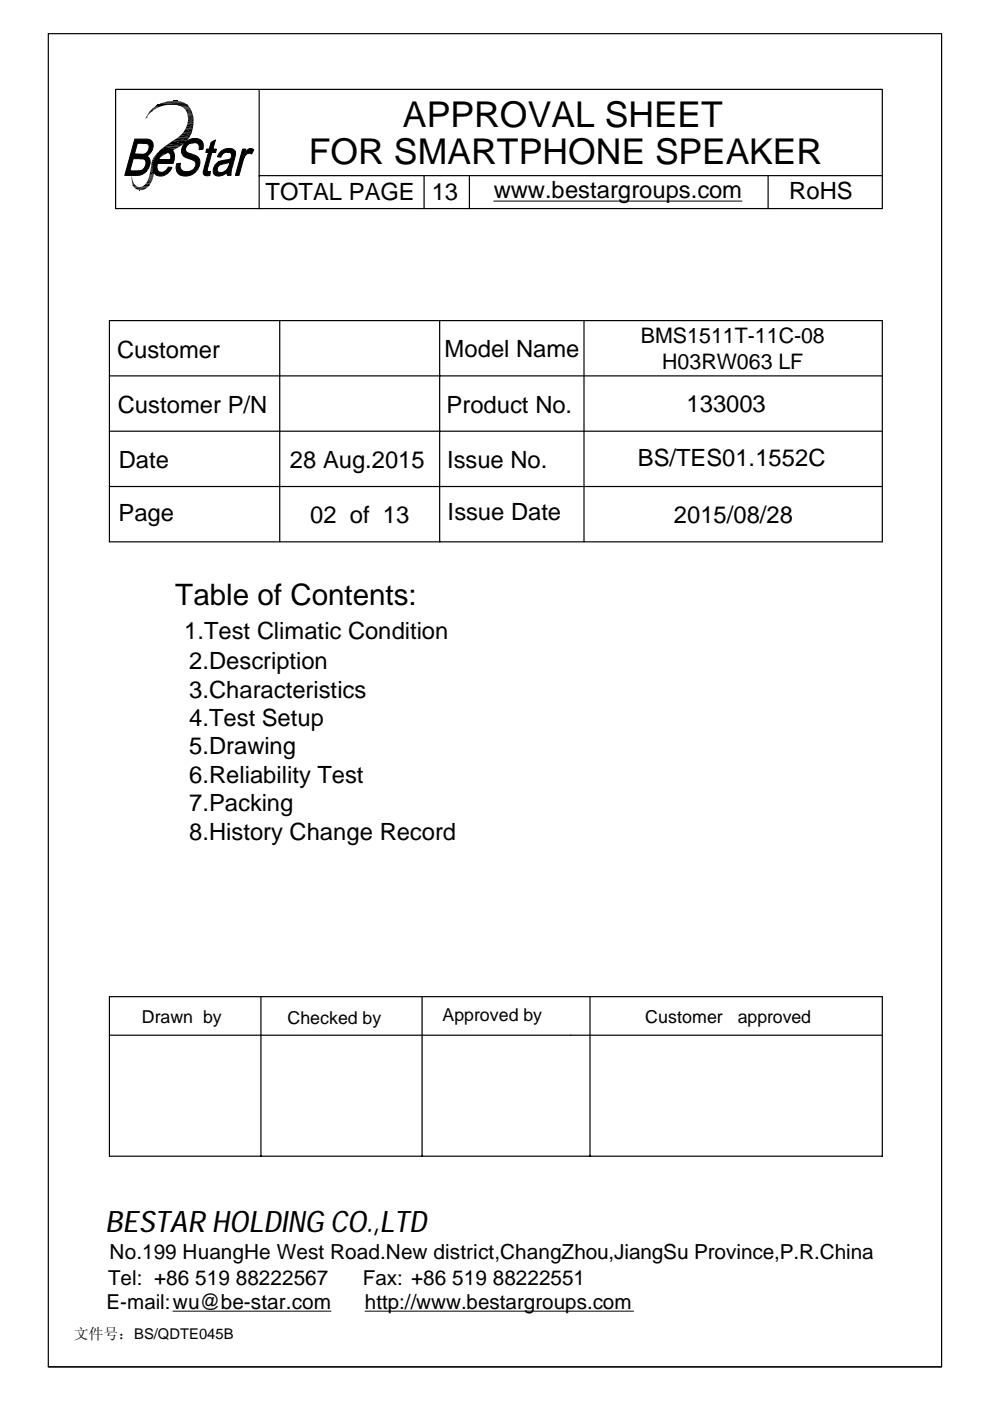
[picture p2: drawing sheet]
<svg xmlns="http://www.w3.org/2000/svg" width="210mm" height="297mm" viewBox="0 0 210 297" stroke-linecap="round" stroke-linejoin="round" font-family="sans-serif">
<g fill="none" stroke="#000" stroke-width=".25">
<path d="M10.2 7.1h189.4v282.7h-189.4zM24.5 19h162.6v25.2h-162.6zM54.9 19v25.2M33.4 32.5h2.2M34.6 21.7h4.4M54.9 37.2h132.2M89.9 37.2v7M99.5 37.2v7M162.9 37.2v7M23.2 68h163.9v46.9h-163.9zM23.2 79.7h163.9M59.3 68v46.9"/>
<path d="M93.2 68v46.9M123.8 68v46.9M23.2 91.4h163.9M23.2 103.2h163.9M23.2 211.3h163.9v33.8h-163.9zM23.2 219.5h163.9M55.3 211.3v33.8M89.5 211.3v33.8M125.1 211.3v33.8M10.2 289.8h189.4"/>
</g>
<g fill="none" stroke="#000" stroke-width=".21">
<path d="M28.4 39.7h2.9M28.4 39.8h2.8M33.4 22.3h2.3M33.4 22.2h6.3M33.7 32.1h2.7M34.2 21.8h5M34.8 31h3.4M35.4 21.5h2.9M35.8 21.5h2.4M36.6 29.9h3M37 22.3h2.8M37.6 29.2h2.6"/>
<path d="M37.6 22.3h2.2M37.7 22.4h2.1M104.7 42.6h52.6M36.7 278h33.5M77.4 278h56.9"/>
</g>
<g fill="#000">
<path d="M27.9 37.6l.1 .1zM27.9 37.7h.1zM27.9 37.7l.1 .1zM27.9 37.8l.2 .2zM27.9 37.3l.1 .1zM27.9 37.4l.1 .2zM27.9 38l.2 .1zM27.9 38.1l.3 .2h-.3zM27.9 38.1l.3 .2zM27.9 38.3l.3 .1zM28 37v.1zM28 38.4l.4 .4h-.4z"/>
<path d="M28 38.4h.2l.2 .4zM28 38.8l.4 .1zM28 38.9l.4 .1zM28.1 39l.6 .3h-.5zM28.1 39h.3l.3 .3zM28.2 39.3h.5zM28.2 39.3l.5 .1zM28.2 39.4h.6zM28.2 39.4l.9 .2h-.8zM28.2 39.4h.6l.3 .2zM28.3 39.6h1zM28.4 39.6l1.1 .1z"/>
<path d="M29.5 39.7h1.8zM30 39.6h1.4zM30.1 39.6h1.3zM30.5 39.4h1.1zM30.1 39.6l.4-.2 .9 .2zM30.5 39.4h1.1l-.2 .2zM30.6 39.3h1zM30.6 39.3h1.1zM30.6 39.3l1 .1zM30.9 39l.8 .3h-1.1zM30.9 39h.9l-.1 .3zM30.9 38.9l.9 .1z"/>
<path d="M30.9 38.9h1zM31 38.8h.9zM31.1 24.7l-.1 .3zM31.1 24.7h.1l-.2 .3zM31.2 24.4l-.1 .3zM31.2 24.4h.2l-.2 .3zM31.2 38.4l.7 .4h-.9zM31.2 38.4h1l-.3 .4zM31.3 38.3l.9 .1zM31.3 24.2l.1 .2h-.2zM31.3 24.2h.3l-.2 .2zM31.4 24.2h.2z"/>
<path d="M31.4 38.1l.8 .2h-.9zM31.4 38.1h.9l-.1 .2zM31.4 38l.9 .1h-.9zM31.4 38h.9v.1zM31.5 24l.1 .2h-.2zM31.5 24h.3l-.2 .2zM31.5 37.8l.8 .2h-.9zM31.5 37.8h.9l-.1 .2zM31.5 37.7h.9zM31.5 37.7l.9 .1zM31.6 37.6h.9zM31.6 37.6l.8 .1z"/>
<path d="M31.6 37.4l.9 .2h-.9zM31.6 37.4h.9v.2zM31.7 37.2l.8 .1zM31.7 37.2h.9zM31.7 37.3l.8 .1h-.9zM31.7 37.3h.8v.1zM31.7 23.7l.1 .3h-.3zM31.7 23.7h.4l-.3 .3zM31.7 37l.9 .1h-.9zM31.7 37h.9v.1zM31.7 37.1l.9 .1zM31.7 23.6l.4 .1z"/>
<path d="M31.7 23.6h.5zM31.8 23.6h.5zM31.9 36.4l.7 .6h-.9zM31.9 36.4h.8l-.1 .6zM31.9 36.1l.8 .3h-.8zM31.9 36.1h.9l-.1 .3zM32 35.7l.9 .1zM32 35.8l.8 .1h-.8zM32 35.8h.9l-.1 .1zM32 35.9l.8 .2h-.9zM32 35.9h.8v.2zM32 35.6l.9 .1h-.9z"/>
<path d="M32 35.6h.9v.1zM32 35.3l.9 .3h-.9zM32 35.3h.9v.3zM32.1 35l.9 .1zM32.1 35h.9zM32.1 35.1l.8 .2h-.9zM32.1 35.1h.9l-.1 .2zM32.1 34.6l.9 .4h-.9zM32.1 34.6h1.1l-.2 .4zM32.2 23.2l.1 .4h-.5zM32.2 23.2h.6l-.5 .4zM32.2 23.2h.6z"/>
<path d="M32.2 23.1h.7zM32.2 34.1l1.1 .1zM32.2 34.1h1.2zM32.2 34.2l1 .4h-1.1zM32.2 34.2h1.1l-.1 .4zM32.3 23l.6 .1h-.7zM32.3 23h.8l-.2 .1zM32.4 33.8l1 .3h-1.2zM32.4 33.8h1.2l-.2 .3zM32.4 33.7l1.2 .1h-1.2zM32.4 33.7h1.3l-.1 .1zM32.3 23l.3-.2 .5 .2z"/>
<path d="M32.6 22.8h.8l-.3 .2zM32.6 33.4l1.1 .3h-1.3zM32.6 33.4h1.4l-.3 .3zM32.6 22.8h.8zM32.6 22.8h.9zM32.7 22.7h1zM32.7 33.2l1.3 .2h-1.4zM32.7 33.2h1.5l-.2 .2zM32.7 33.2l.2-.2 1.3 .2zM32.9 33h1.5l-.2 .2zM32.7 22.7l.3-.2 .7 .2zM33 22.5h1.4l-.7 .2z"/>
<path d="M33.1 32.8l1.3 .2h-1.5zM33.1 32.8h1.9l-.6 .2zM33 22.5h1.4zM33.1 22.4h1.5zM33.1 32.7l1.9 .1zM33.1 32.7h2zM33.2 22.4h1.5zM33.3 22.3h1.8zM33.3 22.3h1.9zM33.1 32.7l.3-.3 1.7 .3zM33.7 32l.6-.5 2.1 .5zM34.3 31.5h3l-.9 .5z"/>
<path d="M36.2 21.4h1.6zM36.5 21.4h1.3zM35.6 30.6l1-.7 2.3 .7zM36.6 29.9h3l-.7 .7zM36.5 21.4h1.2zM36.8 21.4h.9zM36.8 21.4h.6zM36.7 29.8l.9-.5 2 .5zM37.6 29.3h2.4l-.4 .5zM37.9 22.4h1.9zM37.9 22.4h2zM38 22.4l1.9 .1z"/>
<path d="M38.3 22.5l1.8 .2h-1.4zM38.3 22.5h1.6l.2 .2zM37.8 29.1l.5-.5 1.9 .5zM38.3 28.6h2.1l-.2 .5zM38.7 22.7l1.5 .1zM38.7 28.2h1.9l-.2 .4zM38.8 22.8h1.5zM38.9 22.8l1.4 .2h-1.3zM38.9 22.8h1.4v.2zM38.9 28l1.7 .2h-1.9zM38.9 28h1.8l-.1 .2zM39 23l1.4 .1h-1.2z"/>
<path d="M39 23h1.3l.1 .1zM39.2 23.1l1.2 .1zM39.2 23.2l1.4 .4h-1.1zM39.2 23.2h1.2l.2 .4zM39.3 27.4l1.4 .6h-1.8zM39.3 27.4h1.6l-.2 .6zM39.4 27.2l1.5 .2h-1.6zM39.4 27.2h1.5v.2zM39.5 23.6h1.1zM39.5 23.6l1.2 .1zM39.6 23.7l1.2 .3h-1.1zM39.6 23.7h1.1l.1 .3z"/>
<path d="M39.6 26.7l1.3 .5h-1.5zM39.6 26.7h1.3v.5zM39.7 24l1.2 .2h-1.1zM39.7 24h1.1l.1 .2zM39.8 24.2h1.1zM39.8 24.2l1.1 .2h-1.1zM39.8 24.2h1.1v.2zM39.8 26.2l1.2 .1zM39.8 26.3l1.1 .4h-1.3zM39.8 26.3h1.2l-.1 .4zM39.8 24.4l1.1 .3h-1.1zM39.8 24.4h1.1v.3z"/>
<path d="M39.8 24.7h1.1zM39.8 25.7l1.2 .5h-1.2zM39.8 25.7h1.2v.5zM39.9 24.7h1zM39.9 24.7l1.1 .3h-1.1zM39.9 24.7h1l.1 .3zM39.9 25h1.1zM39.9 25l1.1 .1zM39.9 25.1h1.1zM39.9 25.1l1.1 .2h-1.1zM39.9 25.1h1.1v.2zM39.9 25.3h1.1z"/>
<path d="M39.9 25.3l1.1 .4h-1.2zM39.9 25.3h1.1v.4zM28.9 40.1h1.8zM28.9 40.1h1.9zM28.9 40.1l1.3 .2zM28.9 40.1h1.8l-.5 .2zM29.5 40.3h.7z"/>
</g>
<path d="M33.5 22h6.2" fill="none" stroke="#000" stroke-width=".34"/>
<path d="M34.3 31.3h3.8M35 30.8h3.9M38.3 28.4h2.1" fill="none" stroke="#000" stroke-width=".42"/>
<path d="M28.5 39.9h2.7M33.4 32.3h2.8" fill="none" stroke="#000" stroke-width=".3"/>
<g fill="#000" stroke="#000" stroke-width=".21">
<path d="M28.6 29.5h2.3a1.29 1.29 0 0 1 1.5 .8l-3.3 .1-.6 2.3 3 .1-.4 .3 .5 .5h-3.4l-.7 2.7h3.5l-.4 .4-1.1 .5h-3z" fill-rule="evenodd"/>
<path d="M29.7 33.6h1.9a2.57 2.57 0 0 1-.6 2.7h-3.5h1.6a1.67 1.67 0 0 0 1.6-2.4z" fill-rule="evenodd"/>
<path d="M30.4 30.4l2-.1a2.51 2.51 0 0 1-.9 2.5l-3-.1h1.9a1.47 1.47 0 0 0 1-2.1z" fill-rule="evenodd"/>
<path d="M33.8 32.2h1.5l-.9 .4-.7 1.3h3.2l-.2 .8h-3.3a1.29 1.29 0 0 0 .8 1.9h-1.6l-.1-1.3a5.8 5.8 0 0 1 1.3-3.1z" fill-rule="evenodd"/>
<path d="M33.8 32.2a1.86 1.86 0 0 1 3 0l.2 .7-.1 1h-3.2h2.5v-.9a.88 .88 0 0 0-.9-.8z" fill-rule="evenodd"/>
<path d="M32.6 36.6l1.9-.1 .6-.3 .6-.8 .7 .1a2.58 2.58 0 0 1-3 1.7l-.4-.2z" fill-rule="evenodd"/>
<path d="M37.5 34.7l.8-.1a1.24 1.24 0 0 0 .1 1.3 1.24 1.24 0 0 0 1.2 .5h1.8l-.9 .7-1.5 .2a1.82 1.82 0 0 1-1.5-2.6z" fill-rule="evenodd"/>
<path d="M39.1 30.4l.1-.1h1.9a1.46 1.46 0 0 0-1.6 1.9l.2 .1a4 4 0 0 1 2.6 1.6l-.1 1.3-.3 .7-.5 .5h-1.8a1.6 1.6 0 0 0 1.7-2.2l-.6-.3a2.61 2.61 0 0 1-2.2-1.4l.1-1.2z" fill-rule="evenodd"/>
<path d="M39.2 30.3a2.46 2.46 0 0 1 3.8-.1l.1 .4-.1 1.1h-.8a1.04 1.04 0 0 0-.8-1.4z" fill-rule="evenodd"/>
<path d="M43.1 36.4h1.5l-.1 .8h-.2a.83 .83 0 0 1-.9 0 .83 .83 0 0 1-.3-.8z" fill-rule="evenodd"/>
<path d="M44.7 30.2l1-.5-.6 1.9h.8l-.2 .7h-.8l-1 3.8 .1 .2 .3 .1h-1.2l1.1-4.1h-.6l.2-.7h.6z" fill-rule="evenodd"/>
<path d="M45.9 34.7l.4-.4 2.3 .1a4.1 4.1 0 0 0-2.4 1 .67 .67 0 0 0-.1 .8 .67 .67 0 0 0 .6 .4h1.4a2.27 2.27 0 0 1-2.7 .4 1.69 1.69 0 0 1 .1-1.8z" fill-rule="evenodd"/>
<path d="M46.8 32.1a2.2 2.2 0 0 1 3.1 0v.1l-1.6 .1a1.43 1.43 0 0 0-1.5 1l-.7-.1z" fill-rule="evenodd"/>
<path d="M48.2 36.5h.8v.7h-.8z" fill-rule="evenodd"/>
<path d="M48.3 32.3l1.6-.1 .1 .3-1 4h-.8l-.1 .1h-1.4a2.17 2.17 0 0 0 2-2.2l-2.4-.1 1.6-.4a.85 .85 0 0 0 1.1-.5 .85 .85 0 0 0-.5-1.1z" fill-rule="evenodd"/>
<path d="M51.4 31.6h.7l-.2 .9h.9l-.4 .1-.5 .4-1.2 4.2h-.8z" fill-rule="evenodd"/>
<path d="M52.4 31.8a.93 .93 0 0 1 1.4 0l-.5 .9-.4-.2h-1z" fill-rule="evenodd"/>
</g>
<g font-size="7.5">
<text x="85.4" y="26.9">APPROVAL SHEET</text>
<text x="65.4" y="34.7">FOR SMARTPHONE SPEAKER</text>
</g>
<g font-size="6.3">
<text x="37.2" y="128.3">Table of Contents:</text>
<text x="22.3" y="261.2">BESTAR HOLDING CO.,LTD</text>
</g>
<g font-size="5">
<text x="56.3" y="42.4">TOTAL PAGE</text>
<text x="91.5" y="42.4">13</text>
<text x="104.7" y="42">www.bestargroups.com</text>
<text x="167.3" y="42.3">RoHS</text>
<text x="24.8" y="75.9">Customer</text>
<text x="94.3" y="75.7">Model Name</text>
<text x="25" y="87.6">Customer P/N</text>
<text x="94.7" y="87.6">Product No.</text>
<text x="145.5" y="87.4">133003</text>
<text x="25.2" y="99.1">Date</text>
<text x="61.5" y="99.3">28 Aug.2015</text>
<text x="94.8" y="99.2">Issue No.</text>
<text x="135.2" y="98.8">BS/TES01.1552C</text>
<text x="25.1" y="110.5">Page</text>
<text x="65.7" y="110.8">02 of 13</text>
<text x="94.9" y="110.3">Issue Date</text>
<text x="142.9" y="110.8">2015/08/28</text>
<text x="39" y="135.5">1.Test Climatic Condition</text>
<text x="40.1" y="141.8">2.Description</text>
<text x="40.1" y="147.9">3.Characteristics</text>
<text x="40.1" y="154">4.Test Setup</text>
<text x="40.1" y="160">5.Drawing</text>
<text x="40.1" y="166">6.Reliability Test</text>
<text x="40.1" y="172">7.Packing</text>
<text x="40.1" y="178.1">8.History Change Record</text>
</g>
<g font-size="4.5">
<text x="135.8" y="72.8">BMS1511T-11C-08</text>
<text x="140.4" y="78.2">H03RW063 LF</text>
</g>
<g font-size="4.4">
<text x="23.2" y="266.9">No.199 HuangHe West Road.New district,ChangZhou,JiangSu Province,P.R.China</text>
<text x="22.9" y="272.4">Tel: +86</text>
<text x="41.4" y="272.4">519</text>
<text x="50" y="272.4">88222567</text>
<text x="76.9" y="272.4">Fax: +86</text>
<text x="95.9" y="272.4">519</text>
<text x="104.5" y="272.4">88222551</text>
<text x="22.6" y="277.5">E-mail:wu@be-star.com</text>
<text x="77.4" y="277.5">http://www.bestargroups.com</text>
</g>
<g font-size="3.8">
<text x="30.1" y="217">Drawn by</text>
<text x="61" y="217.1">Checked by</text>
<text x="93.8" y="216.6">Approved by</text>
<text x="136.8" y="216.8">Customer</text>
<text x="156.4" y="216.8">approved</text>
</g>
<text font-size="3.2" x="15.6" y="283.9">文件号：BS/QDTE045B</text>
</svg>
